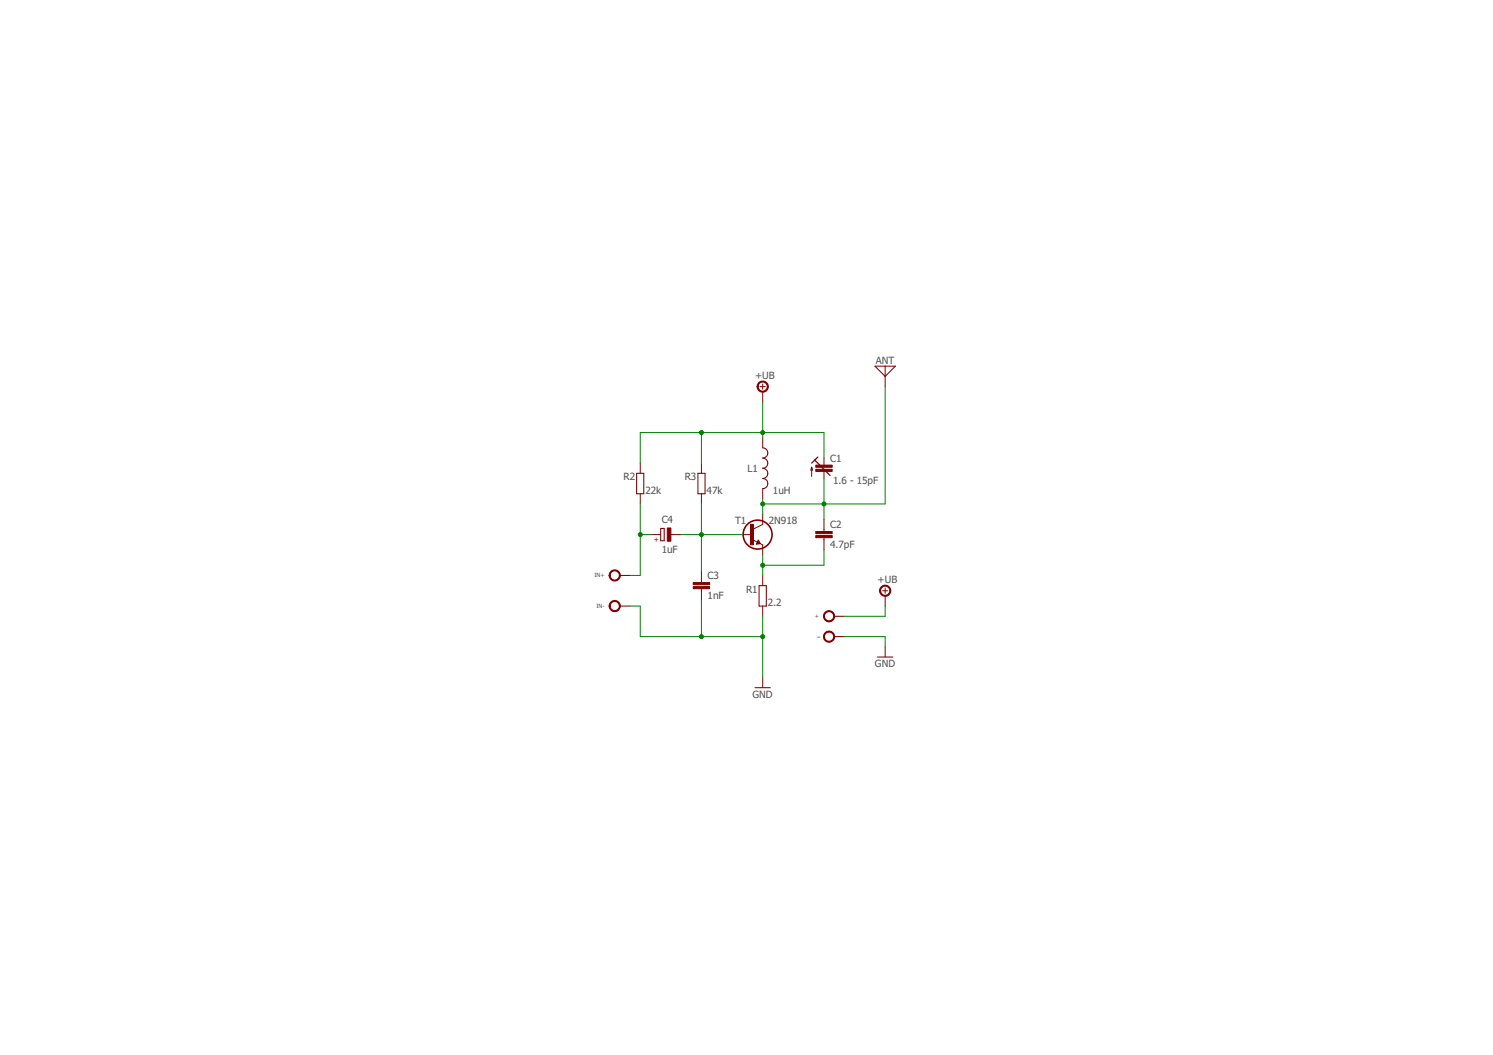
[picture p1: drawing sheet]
<svg xmlns="http://www.w3.org/2000/svg" width="297mm" height="210mm" viewBox="0 0 297 210" stroke-linecap="round" stroke-linejoin="round" font-family="sans-serif">
<g fill="none" stroke="#800000" stroke-width=".2">
<path d="M151.2 76.9h1.1M151.7 76.4v1M151.7 77.9v2.1M176.1 74.9v2M127.4 92.1v2.1M127.4 98.2v2.1M139.6 92.1v2.1M139.6 98.2v2.1M151.7 87.1v2M151.7 97.2v2.1M161.5 93v1.8M161.5 93l-.2 .6"/>
<path d="M161.5 93l.2 .6M163.9 91.1v1.5M163.9 93.8v1.4M129.4 106.4h2M133.5 106.4h2M139.6 113.5v2.4M139.6 117.1v2.5M147.7 106.4h2M150 107.5l1.7 .9v2M150.9 107.5l.4 .7-.8 .1zM151.7 102.3v2l-1.9 1M151.7 114.5v2"/>
<path d="M163.9 103.3v2.4M163.9 107v2.4M175.6 117.5h1M176.1 117v1M176.1 118.6v2M151.7 120.6v2M151.7 134.8v2M176.1 128.7v2"/>
</g>
<path d="M162.1 91.5l3 3.1M162.1 91.5l-.6 .6M162.7 90.9l-.6 .6M150.9 107.7l.2 .4-.4 .1" fill="none" stroke="#800000" stroke-width=".25"/>
<g fill="none" stroke="#800000" stroke-width=".21">
<path d="M174.1 72.9h4l-2 2zM176.1 72.9v2M126.7 94.2h1.4v4h-1.4zM138.9 94.2h1.4v4h-1.4zM151.7 89.1a1.02 1.02 0 0 1 1.1 1 1.02 1.02 0 0 1-1.1 1 1.01 1.01 0 0 1 1.1 1 1.01 1.01 0 0 1-1.1 1.1 1.02 1.02 0 0 1 1.1 1 1.02 1.02 0 0 1-1.1 1 1.02 1.02 0 0 1 1.1 1 1.02 1.02 0 0 1-1.1 1M123.3 114.5h2M131.4 105.1h.7v2.5h-.7zM150.9 107.7l-.2 .4h.3l-.1-.2M151 116.5h1.5v4.1h-1.5zM123.3 120.6h2M150.2 136.8h3.1M165.9 126.7h2.1"/>
<path d="M165.9 122.6h2.1M174.6 130.7h3"/>
</g>
<g fill="#800000" stroke="#800000" stroke-width=".2">
<path d="M149.3 104.3h.6v4.1h-.6z"/>
<path d="M162.3 106.6h3.3v.4h-3.3z"/>
<path d="M162.3 105.7h3.3v.5h-3.3z"/>
<path d="M137.9 116.7h3.3v.4h-3.3z"/>
<path d="M137.9 115.9h3.3v.4h-3.3z"/>
<path d="M132.8 105.1h.7v2.6h-.7z"/>
<path d="M162.3 93.4h3.3v.4h-3.3z"/>
<path d="M162.3 92.5h3.3v.5h-3.3z"/>
</g>
<circle cx="150.7" cy="106.4" r="2.88" fill="none" stroke="#800000" stroke-width=".32"/>
<g fill="#800000" stroke="#800000" stroke-width=".2">
<path d="M151 76.1a1.12 1.12 0 0 1 1.7 .3 1.12 1.12 0 0 1-.7 1.6 1.12 1.12 0 0 1-1.4-1.1h.2a.9 .9 0 0 1 1.3-.8 .9 .9 0 0 1 .2 1.5 .9 .9 0 0 1-1.4-.4l-.1-.3h-.2z" fill-rule="evenodd"/>
<path d="M175.4 116.7a1.12 1.12 0 0 1 1.7 .4 1.12 1.12 0 0 1-.7 1.5 1.12 1.12 0 0 1-1.4-1.1h.2a.91 .91 0 0 1 1.3-.8 .91 .91 0 0 1 .2 1.5 .91 .91 0 0 1-1.5-.4v-.3h-.2v-.3z" fill-rule="evenodd"/>
<path d="M164.2 125.8a1.11 1.11 0 0 1 1.7 .4 1.11 1.11 0 0 1-.7 1.6 1.11 1.11 0 0 1-1.4-1.1h.2a.92 .92 0 0 1 1.3-.9 .92 .92 0 0 1 .2 1.5 .92 .92 0 0 1-1.4-.4l-.1-.2h-.2z" fill-rule="evenodd"/>
<path d="M164.2 121.8a1.11 1.11 0 0 1 1.7 .3 1.11 1.11 0 0 1-.7 1.6 1.11 1.11 0 0 1-1.4-1.1h.2a.92 .92 0 0 1 1.3-.8 .92 .92 0 0 1 .3 1.5 .92 .92 0 0 1-1.5-.4l-.1-.3h-.2l.1-.3z" fill-rule="evenodd"/>
<path d="M121.6 113.6a1.12 1.12 0 0 1 1.7 .4 1.12 1.12 0 0 1-.8 1.6 1.12 1.12 0 0 1-1.3-1.1h.2a.91 .91 0 0 1 1.3-.9 .91 .91 0 0 1 .2 1.5 .91 .91 0 0 1-1.5-.4v-.2h-.2v-.3z" fill-rule="evenodd"/>
<path d="M121.6 119.7a1.12 1.12 0 0 1 1.7 .4 1.12 1.12 0 0 1-.8 1.6 1.12 1.12 0 0 1-1.3-1.1h.2a.92 .92 0 0 1 1.3-.9 .92 .92 0 0 1 .2 1.5 .92 .92 0 0 1-1.5-.4v-.2h-.2v-.3z" fill-rule="evenodd"/>
</g>
<g fill="none" stroke="#008000" stroke-width=".2">
<path d="M151.7 80v7.1M176.1 76.9v23.4h-24.4M139.6 86.1v6M151.7 99.3v3M163.9 91.1v-5h-36.5v6M163.9 95.2v8.1M127.4 106.4h2M127.4 100.3v14.2h-2.1M135.5 106.4h12.2M139.6 100.3v13.2M139.6 119.6v7.1M151.7 110.4v4.1"/>
<path d="M163.9 109.4v3.1h-12.2M125.3 120.6h2.1v6.1h24.3M151.7 122.6v12.2M168 126.7h8.1v2M176.1 120.6v2h-8.1"/>
</g>
<g fill="#008000" stroke="#008000" stroke-width=".2">
<circle cx="151.7" cy="112.5" r=".4"/>
<circle cx="139.6" cy="106.4" r=".4"/>
<circle cx="127.4" cy="106.4" r=".4"/>
<circle cx="139.6" cy="126.7" r=".4"/>
<circle cx="151.7" cy="126.7" r=".4"/>
<circle cx="151.7" cy="86.1" r=".4"/>
<circle cx="139.6" cy="86.1" r=".4"/>
<circle cx="151.7" cy="100.3" r=".4"/>
<circle cx="163.9" cy="100.3" r=".4"/>
</g>
<g font-size="2" fill="#505050">
<text x="150.2" y="75.4">+UB</text>
<text x="174.3" y="72.5">ANT</text>
<text x="124.1" y="95.6">R2</text>
<text x="136.2" y="95.6">R3</text>
<text x="148.7" y="93.9">L1</text>
<text x="165.1" y="91.8">C1</text>
<text x="128.4" y="98.2">22k</text>
<text x="140.6" y="98.2">47k</text>
<text x="153.8" y="98.2">1uH</text>
<text x="165.8" y="96.3">1.6 - 15pF</text>
<text x="131.6" y="104">C4</text>
<text x="146.3" y="104.3">T1</text>
<text x="153" y="104.3">2N918</text>
<text x="165.1" y="105">C2</text>
<text x="131.6" y="110.1">1uF</text>
<text x="165.1" y="109.1">4.7pF</text>
<text x="140.8" y="119.3">1nF</text>
<text x="140.8" y="115.2">C3</text>
<text x="148.4" y="117.9">R1</text>
<text x="174.6" y="116">+UB</text>
<text x="152.8" y="120.6">2.2</text>
<text x="174.1" y="132.8">GND</text>
<text x="149.7" y="138.9">GND</text>
</g>
<text font-size="1.4" fill="#800000" x="130.1" y="107.8">+</text>
<g font-size="1.1" fill="#505050">
<text x="118.3" y="114.9">IN+</text>
<text x="118.7" y="121">IN-</text>
<text x="162.1" y="123">+</text>
<text x="162.9" y="127.1">̶</text>
</g>
</svg>
